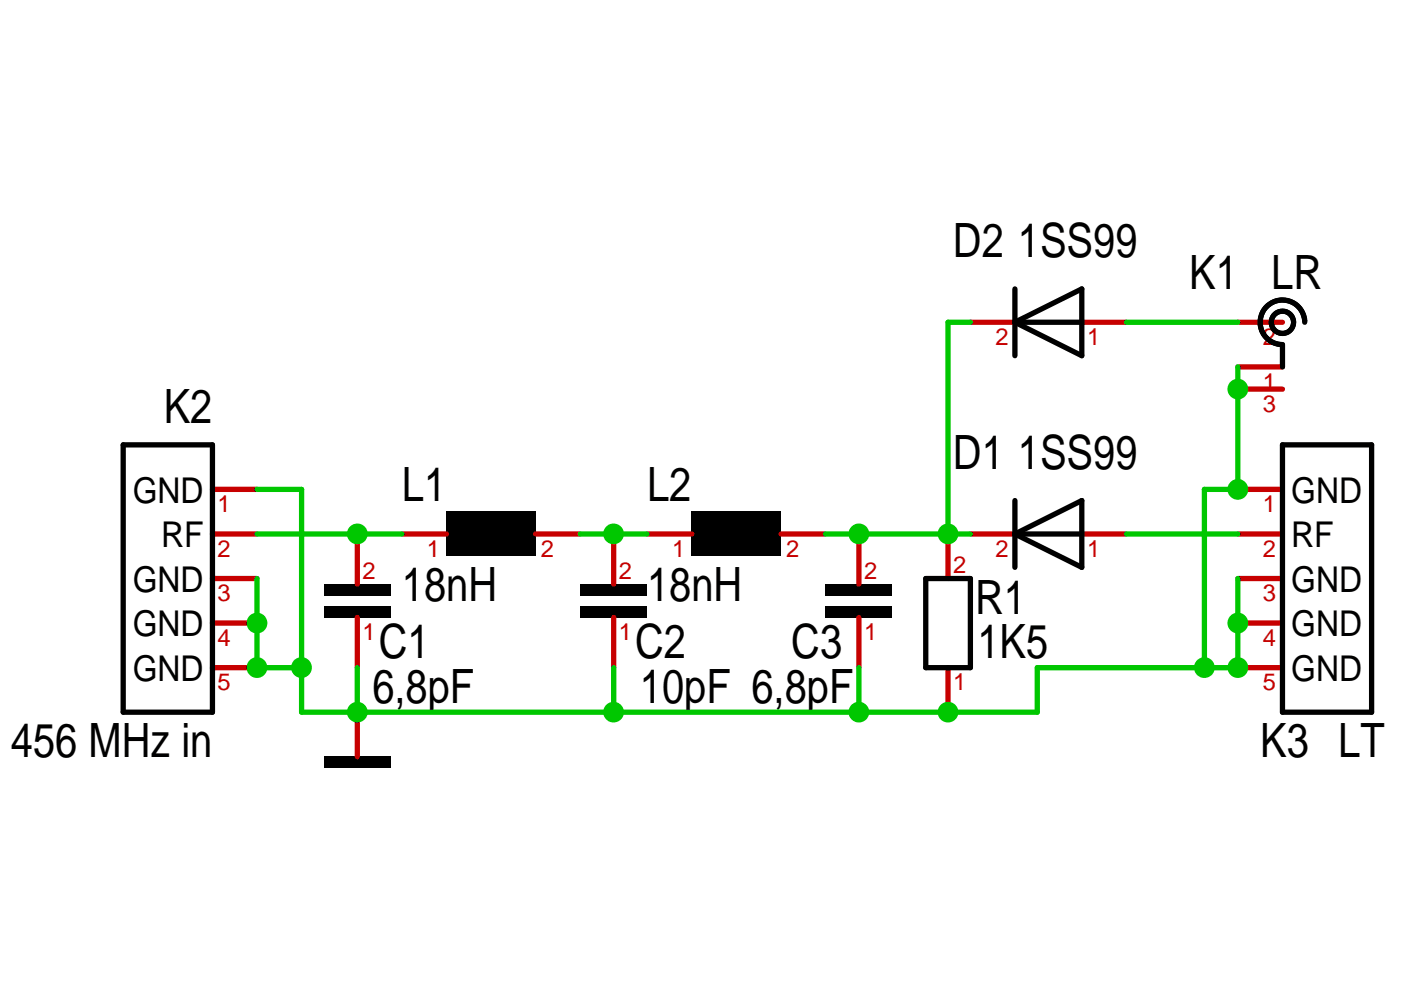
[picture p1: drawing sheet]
<svg xmlns="http://www.w3.org/2000/svg" width="297mm" height="210mm" viewBox="0 0 297 210" stroke-linecap="round" stroke-linejoin="round" font-family="sans-serif">
<g fill="none" stroke="#c70000" stroke-width="1.1">
<path d="M205.7 68.3h9.5M229.4 68.3h9.4M262.4 77.8h9.5M262.4 68.3h9.5M262.4 82.5h9.5M45 103.8h9.5M45 113.2h9.5M75.8 113.2v10.6M85.2 113.2h9.5M113.6 113.2h9.4M130.1 113.2v10.6M137.2 113.2h9.5"/>
<path d="M165.6 113.2h9.4M182.1 113.2v10.6M201 113.2v9.5M205.7 113.2h9.5M229.4 113.2h9.4M262.4 103.8h9.5M262.4 113.2h9.5M45 122.7h9.5M45 132.1h9.5M75.8 130.9v10.7M130.1 130.9v10.7M182.1 130.9v10.7"/>
<path d="M262.4 122.7h9.5M262.4 132.1h9.5M45 141.6h9.5M75.8 151v9.4M201 141.6v9.4M262.4 141.6h9.5"/>
</g>
<g fill="none" stroke="#000" stroke-width="1.1">
<path d="M215.2 61.3v14.1M215.2 68.3l14.2-7v14.1zM215.2 68.3h14.2M276.6 68.3a4.7 4.7 0 0 0-4.7-4.7 4.7 4.7 0 0 0-4.7 4.7 4.7 4.7 0 0 0 4.7 4.8v4.7M26.1 94.3h18.9v56.7h-18.9zM271.9 94.3h18.9v56.7h-18.9zM215.2 106.1v14.2M215.2 113.2l14.2-7.1v14.2zM215.2 113.2h14.2M196.3 122.7h9.4v18.9h-9.4z"/>
<circle cx="271.9" cy="68.3" r="2.36"/>
</g>
<path d="M94.7 108.5h18.9v9.4h-18.9zM146.7 108.5h18.9v9.4h-18.9zM68.7 123.8h14.1v2.4h-14.1zM68.7 128.6h14.1v2.3h-14.1zM123 123.8h14.2v2.4h-14.2zM123 128.6h14.2v2.3h-14.2zM175 123.8h14.2v2.4h-14.2zM175 128.6h14.2v2.3h-14.2zM68.7 160.4h14.1v2.4h-14.1z" fill="#000"/>
<path d="M238.8 113.2h23.6" fill="none" stroke="#00c700" stroke-width="1.1"/>
<circle cx="75.8" cy="113.2" r="2.2" fill="#00c700"/>
<path d="M205.7 68.3h-4.7v44.9M238.8 68.3h23.6M54.5 113.2h30.7" fill="none" stroke="#00c700" stroke-width="1.1"/>
<circle cx="201" cy="113.2" r="2.2" fill="#00c700"/>
<path d="M201 113.2h4.7" fill="none" stroke="#00c700" stroke-width="1.1"/>
<circle cx="182.1" cy="113.2" r="2.2" fill="#00c700"/>
<path d="M175 113.2h26" fill="none" stroke="#00c700" stroke-width="1.1"/>
<circle cx="130.1" cy="113.2" r="2.2" fill="#00c700"/>
<path d="M123 113.2h14.2" fill="none" stroke="#00c700" stroke-width="1.1"/>
<circle cx="255.4" cy="141.5" r="2.2" fill="#00c700"/>
<path d="M262.4 77.8v26M219.9 141.6h35.5" fill="none" stroke="#00c700" stroke-width="1.1"/>
<circle cx="262.4" cy="82.5" r="2.2" fill="#00c700"/>
<path d="M255.4 103.8h7" fill="none" stroke="#00c700" stroke-width="1.1"/>
<circle cx="262.4" cy="103.8" r="2.2" fill="#00c700"/>
<path d="M255.4 103.8v37.8h7M219.9 141.6v9.4h-18.9" fill="none" stroke="#00c700" stroke-width="1.1"/>
<circle cx="262.4" cy="141.5" r="2.2" fill="#00c700"/>
<path d="M262.4 122.7v18.9" fill="none" stroke="#00c700" stroke-width="1.1"/>
<g fill="#00c700">
<circle cx="262.4" cy="132.1" r="2.2"/>
<circle cx="201" cy="151" r="2.2"/>
<circle cx="63.9" cy="141.5" r="2.2"/>
</g>
<path d="M54.5 103.8h9.4v47.2h11.9M54.5 122.7v18.9h9.4" fill="none" stroke="#00c700" stroke-width="1.1"/>
<g fill="#00c700">
<circle cx="54.5" cy="132.1" r="2.2"/>
<circle cx="54.5" cy="141.5" r="2.2"/>
<circle cx="75.8" cy="151" r="2.2"/>
</g>
<path d="M130.1 151h70.9M182.1 141.6v9.4" fill="none" stroke="#00c700" stroke-width="1.1"/>
<circle cx="182.1" cy="151" r="2.2" fill="#00c700"/>
<path d="M130.1 141.6v9.4h-54.3" fill="none" stroke="#00c700" stroke-width="1.1"/>
<circle cx="130.1" cy="151" r="2.2" fill="#00c700"/>
<path d="M75.8 141.6v9.4" fill="none" stroke="#00c700" stroke-width="1.1"/>
<g font-size="10">
<text x="202" y="54.5">D2</text>
<text x="215.8" y="54.5">1SS99</text>
<text x="252.1" y="61.3">K1</text>
<text x="269.5" y="61.3">LR</text>
<text x="34.7" y="89.6">K2</text>
<text x="202" y="99.4">D1</text>
<text x="215.8" y="99.4">1SS99</text>
<text x="85.2" y="106.1">L1</text>
<text x="137.2" y="106.1">L2</text>
<text x="85.2" y="127.4">18nH</text>
<text x="137.2" y="127.4">18nH</text>
<text x="206.8" y="130.1">R1</text>
<text x="80.3" y="139.6">C1</text>
<text x="134.7" y="139.6">C2</text>
<text x="167.8" y="139.6">C3</text>
<text x="207.2" y="139.6">1K5</text>
<text x="79" y="149">6,8pF</text>
<text x="135.7" y="149">10pF 6,8pF</text>
<text x="2.3" y="160.4">456 MHz in</text>
<text x="267.2" y="160.4">K3 LT</text>
</g>
<g font-size="7.5">
<text x="28.2" y="106.6">GND</text>
<text x="273.8" y="106.6">GND</text>
<text x="34.2" y="116">RF</text>
<text x="273.8" y="116">RF</text>
<text x="28.2" y="125.5">GND</text>
<text x="273.8" y="125.5">GND</text>
<text x="28.2" y="134.9">GND</text>
<text x="273.8" y="134.9">GND</text>
<text x="28.2" y="144.4">GND</text>
<text x="273.8" y="144.4">GND</text>
</g>
<g font-size="5" fill="#c70000">
<text x="211.1" y="73.2">2</text>
<text x="230.5" y="73.2">1</text>
<text x="267.8" y="73.2">2</text>
<text x="267.8" y="82.6">1</text>
<text x="267.8" y="87.3">3</text>
<text x="46.1" y="108.6">1</text>
<text x="267.8" y="108.6">1</text>
<text x="46.1" y="118">2</text>
<text x="90.5" y="118">1</text>
<text x="114.7" y="118">2</text>
<text x="142.5" y="118">1</text>
<text x="166.7" y="118">2</text>
<text x="211.1" y="118">2</text>
<text x="230.5" y="118">1</text>
<text x="267.8" y="118">2</text>
<text x="76.9" y="122.7">2</text>
<text x="131.2" y="122.7">2</text>
<text x="183.2" y="122.7">2</text>
<text x="202.1" y="121.5">2</text>
<text x="46.1" y="127.5">3</text>
<text x="267.8" y="127.5">3</text>
<text x="46.1" y="136.9">4</text>
<text x="76.9" y="135.8">1</text>
<text x="131.2" y="135.8">1</text>
<text x="183.2" y="135.8">1</text>
<text x="267.8" y="136.9">4</text>
<text x="46.1" y="146.4">5</text>
<text x="202.1" y="146.4">1</text>
<text x="267.8" y="146.4">5</text>
</g>
</svg>
